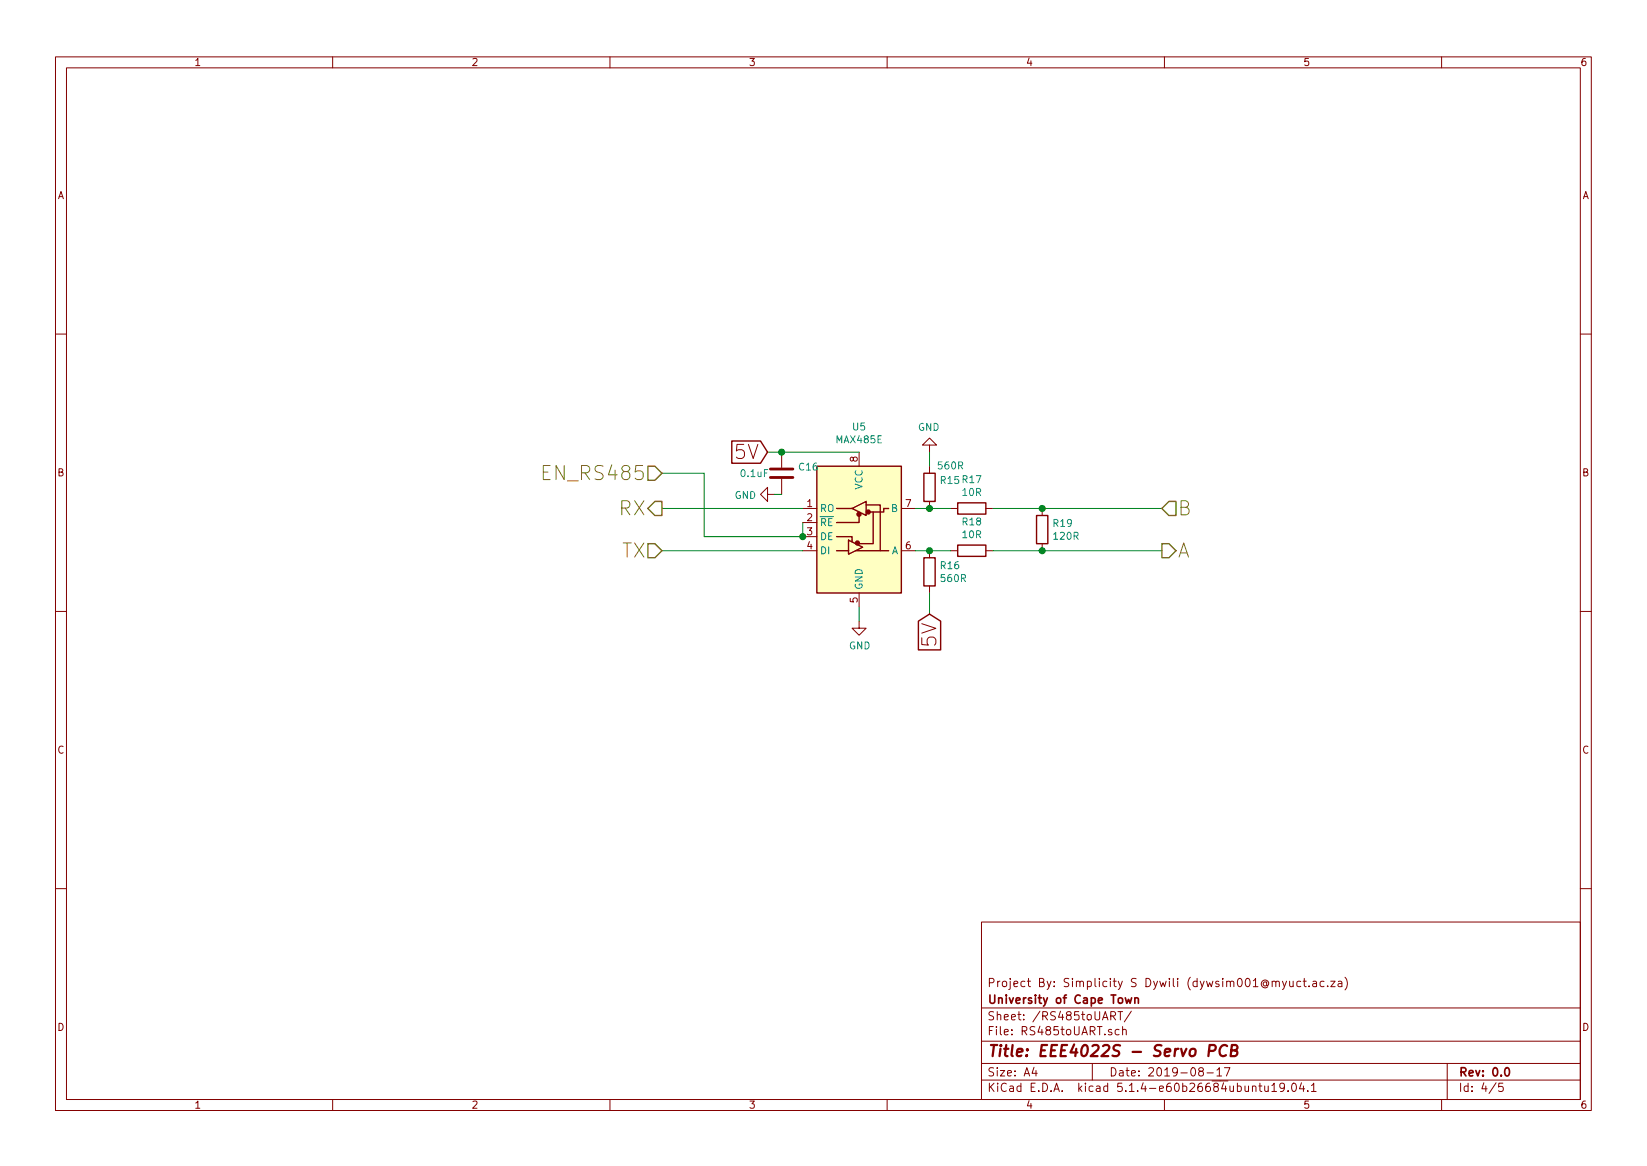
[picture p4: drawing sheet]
EESchema Schematic File Version 4
LIBS:servo_pcb_8A-cache
EELAYER 30 0
EELAYER END
$Descr A4 11693 8268
encoding utf-8
Sheet 4 5
Title "EEE4022S - Servo PCB"
Date "2019-08-17"
Rev "0.0"
Comp "University of Cape Town"
Comment1 "Project By: Simplicity S Dywili (dywsim001@myuct.ac.za)"
Comment2 ""
Comment3 ""
Comment4 ""
$EndDescr
$Comp
L Interface_UART:MAX485E U5
U 1 1
P 6100 3700
F 0 "U5" H 6100 4381 50  0000 C CNN
F 1 "MAX485E" H 6100 4290 50  0000 C CNN
F 2 "Package_SO:SOIC-8_3.9x4.9mm_P1.27mm" H 6100 3000 50  0001 C CNN
F 3 "https://datasheets.maximintegrated.com/en/ds/MAX1487E-MAX491E.pdf" H 6100 3750 50  0001 C CNN
	1    6100 3700
	1    0    0    -1  
$EndComp
Text HLabel 4700 3900 0    100  Input ~ 0
TX
Text HLabel 4700 3600 0    100  Output ~ 0
RX
Text HLabel 8250 3600 2    100  Input ~ 0
B
Text HLabel 8250 3900 2    100  Output ~ 0
A
$Comp
L power:GND #PWR015
U 1 1
P 6100 4400
F 0 "#PWR015" H 6100 4150 50  0001 C CNN
F 1 "GND" H 6105 4227 50  0000 C CNN
F 2 "" H 6100 4400 50  0001 C CNN
F 3 "" H 6100 4400 50  0001 C CNN
	1    6100 4400
	1    0    0    -1  
$EndComp
Text GLabel 5450 3200 0    100  Input ~ 0
5V
Wire Wire Line
	5450 3200 5550 3200
$Comp
L Allegro:R R19
U 1 1
P 7400 3750
F 0 "R19" H 7470 3796 50  0000 L CNN
F 1 "120R" H 7470 3705 50  0000 L CNN
F 2 "Resistor_SMD:R_0603_1608Metric" V 7330 3750 50  0001 C CNN
F 3 "" H 7400 3750 50  0000 C CNN
	1    7400 3750
	1    0    0    -1  
$EndComp
$Comp
L Allegro:R R18
U 1 1
P 6900 3900
F 0 "R18" V 6693 3900 50  0000 C CNN
F 1 "10R" V 6784 3900 50  0000 C CNN
F 2 "Resistor_SMD:R_0603_1608Metric" V 6830 3900 50  0001 C CNN
F 3 "" H 6900 3900 50  0000 C CNN
	1    6900 3900
	0    1    1    0   
$EndComp
$Comp
L Allegro:R R17
U 1 1
P 6900 3600
F 0 "R17" V 6693 3600 50  0000 C CNN
F 1 "10R" V 6784 3600 50  0000 C CNN
F 2 "Resistor_SMD:R_0603_1608Metric" V 6830 3600 50  0001 C CNN
F 3 "" H 6900 3600 50  0000 C CNN
	1    6900 3600
	0    1    1    0   
$EndComp
$Comp
L Allegro:R R15
U 1 1
P 6600 3450
F 0 "R15" H 6530 3404 50  0000 R CNN
F 1 "560R" H 6550 3300 50  0000 R CNN
F 2 "Resistor_SMD:R_0603_1608Metric" V 6530 3450 50  0001 C CNN
F 3 "" H 6600 3450 50  0000 C CNN
	1    6600 3450
	-1   0    0    1   
$EndComp
$Comp
L Allegro:R R16
U 1 1
P 6600 4050
F 0 "R16" H 6670 4096 50  0000 L CNN
F 1 "560R" H 6670 4005 50  0000 L CNN
F 2 "Resistor_SMD:R_0603_1608Metric" V 6530 4050 50  0001 C CNN
F 3 "" H 6600 4050 50  0000 C CNN
	1    6600 4050
	1    0    0    -1  
$EndComp
Wire Wire Line
	6500 3600 6600 3600
Connection ~ 6600 3600
Wire Wire Line
	6600 3600 6750 3600
Wire Wire Line
	6500 3900 6600 3900
Connection ~ 6600 3900
Wire Wire Line
	6600 3900 6750 3900
Wire Wire Line
	7050 3600 7400 3600
Connection ~ 7400 3600
Wire Wire Line
	7400 3600 8250 3600
Wire Wire Line
	7050 3900 7400 3900
Connection ~ 7400 3900
Wire Wire Line
	7400 3900 8250 3900
Wire Wire Line
	6100 4300 6100 4400
$Comp
L power:GND #PWR016
U 1 1
P 6600 3200
F 0 "#PWR016" H 6600 2950 50  0001 C CNN
F 1 "GND" H 6605 3027 50  0000 C CNN
F 2 "" H 6600 3200 50  0001 C CNN
F 3 "" H 6600 3200 50  0001 C CNN
	1    6600 3200
	-1   0    0    1   
$EndComp
Wire Wire Line
	6600 3300 6600 3200
Text GLabel 6600 4350 3    100  Input ~ 0
5V
Wire Wire Line
	6600 4350 6600 4200
Wire Wire Line
	4700 3900 5700 3900
Wire Wire Line
	5700 3600 4700 3600
Wire Wire Line
	5700 3700 5700 3800
Wire Wire Line
	5700 3800 5000 3800
Wire Wire Line
	5000 3800 5000 3350
Wire Wire Line
	5000 3350 4700 3350
Connection ~ 5700 3800
Text HLabel 4700 3350 0    100  Input ~ 0
EN_RS485
$Comp
L Allegro:C C16
U 1 1
P 5550 3350
F 0 "C16" H 5665 3396 50  0000 L CNN
F 1 "0.1uF" H 5250 3350 50  0000 L CNN
F 2 "Capacitor_SMD:C_0603_1608Metric" H 5588 3200 50  0001 C CNN
F 3 "" H 5550 3350 50  0000 C CNN
	1    5550 3350
	1    0    0    -1  
$EndComp
$Comp
L power:GND #PWR014
U 1 1
P 5500 3500
F 0 "#PWR014" H 5500 3250 50  0001 C CNN
F 1 "GND" V 5505 3372 50  0000 R CNN
F 2 "" H 5500 3500 50  0001 C CNN
F 3 "" H 5500 3500 50  0001 C CNN
	1    5500 3500
	0    1    1    0   
$EndComp
Connection ~ 5550 3200
Wire Wire Line
	5550 3200 6100 3200
Wire Wire Line
	5550 3500 5500 3500
$EndSCHEMATC
